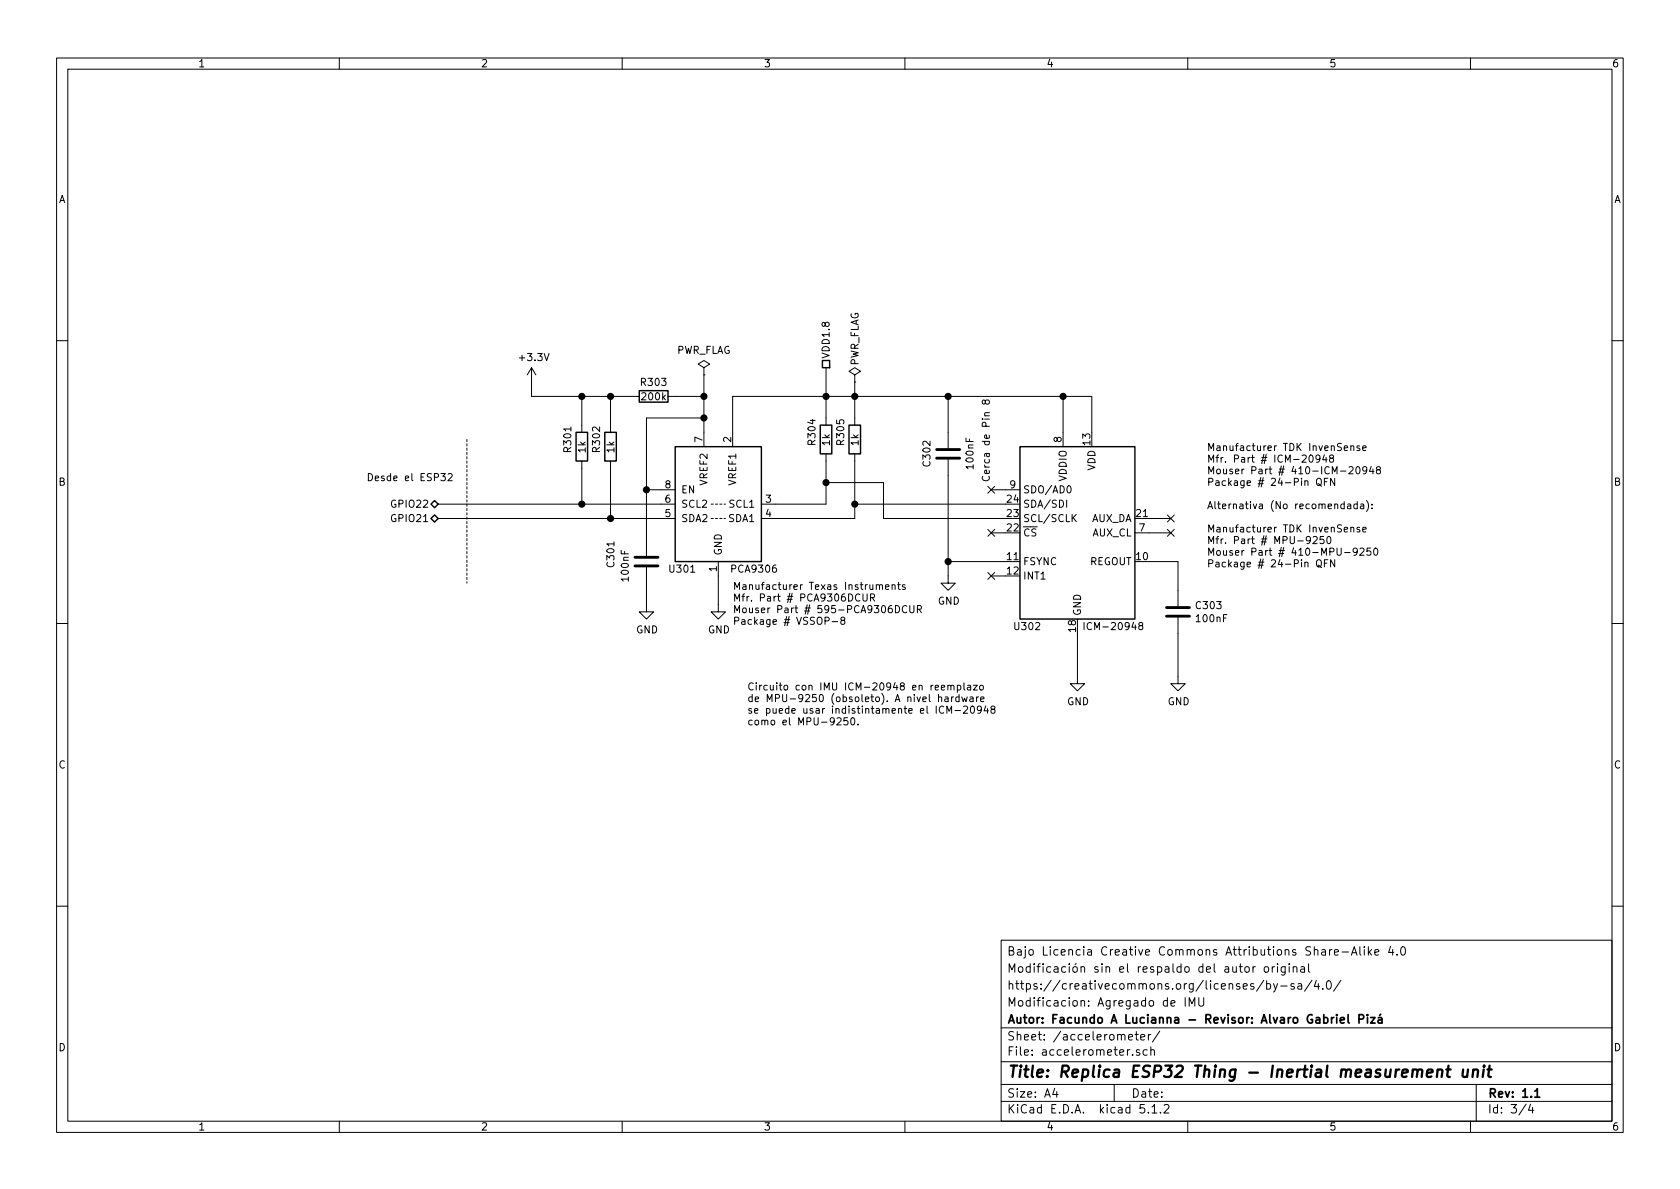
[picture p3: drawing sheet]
EESchema Schematic File Version 4
LIBS:luciannaFacundo-cache
EELAYER 29 0
EELAYER END
$Descr A4 11693 8268
encoding utf-8
Sheet 3 4
Title "Replica ESP32 Thing - Inertial measurement unit"
Date ""
Rev "1.1"
Comp "Autor: Facundo A Lucianna - Revisor: Alvaro Gabriel Pizá"
Comment1 "Modificacion: Agregado de IMU"
Comment2 "https://creativecommons.org/licenses/by-sa/4.0/"
Comment3 "Modificación sin el respaldo del autor original"
Comment4 "Bajo Licencia Creative Commons Attributions Share-Alike 4.0"
$EndDescr
$Comp
L Sensor_Motion:ICM-20948 U302
U 1 1
P 7500 3700
F 0 "U302" H 7150 3050 50  0000 C CNN
F 1 "ICM-20948" H 7750 3050 50  0000 C CNN
F 2 "Sensor_Motion:InvenSense_QFN-24_3x3mm_P0.4mm" H 7500 2700 50  0001 C CNN
F 3 "http://www.invensense.com/wp-content/uploads/2016/06/DS-000189-ICM-20948-v1.3.pdf" H 7500 3550 50  0001 C CNN
	1    7500 3700
	1    0    0    -1  
$EndComp
$Comp
L Device:R R301
U 1 1
P 4050 3100
F 0 "R301" V 3950 3050 50  0000 L CNN
F 1 "1k" V 4050 3050 50  0000 L CNN
F 2 "Resistor_SMD:R_0603_1608Metric" V 3980 3100 50  0001 C CNN
F 3 "~" H 4050 3100 50  0001 C CNN
	1    4050 3100
	1    0    0    -1  
$EndComp
$Comp
L Device:R R302
U 1 1
P 4250 3100
F 0 "R302" V 4150 3050 50  0000 L CNN
F 1 "1k" V 4250 3050 50  0000 L CNN
F 2 "Resistor_SMD:R_0603_1608Metric" V 4180 3100 50  0001 C CNN
F 3 "~" H 4250 3100 50  0001 C CNN
	1    4250 3100
	1    0    0    -1  
$EndComp
Wire Wire Line
	4900 3000 4900 2900
Wire Wire Line
	4600 3400 4500 3400
Wire Wire Line
	4500 3400 4500 2900
Wire Wire Line
	4500 2900 4900 2900
$Comp
L power:+3.3V #PWR0301
U 1 1
P 3700 2650
F 0 "#PWR0301" H 3700 2500 50  0001 C CNN
F 1 "+3.3V" H 3715 2823 50  0000 C CNN
F 2 "" H 3700 2650 50  0001 C CNN
F 3 "" H 3700 2650 50  0001 C CNN
	1    3700 2650
	1    0    0    -1  
$EndComp
Text HLabel 3050 3600 0    50   BiDi ~ 0
GPIO21
Text HLabel 3050 3500 0    50   BiDi ~ 0
GPIO22
Wire Wire Line
	5400 3500 5750 3500
Wire Wire Line
	5400 3600 5950 3600
Wire Wire Line
	7000 3500 5950 3500
Wire Wire Line
	5950 3500 5950 3600
Wire Wire Line
	7000 3600 6150 3600
Wire Wire Line
	6150 3600 6150 3350
Wire Wire Line
	6150 3350 5750 3350
Wire Wire Line
	5750 3350 5750 3500
$Comp
L power:GND #PWR0302
U 1 1
P 8200 4700
F 0 "#PWR0302" H 8200 4450 50  0001 C CNN
F 1 "GND" H 8205 4527 50  0000 C CNN
F 2 "" H 8200 4700 50  0001 C CNN
F 3 "" H 8200 4700 50  0001 C CNN
	1    8200 4700
	1    0    0    -1  
$EndComp
Wire Wire Line
	7000 3900 6600 3900
NoConn ~ 6900 4000
Wire Wire Line
	7000 4000 6900 4000
NoConn ~ 6900 3700
Wire Wire Line
	7000 3700 6900 3700
NoConn ~ 8150 3700
NoConn ~ 8150 3600
Wire Wire Line
	8150 3600 8000 3600
Wire Wire Line
	8150 3700 8000 3700
$Comp
L Device:C C303
U 1 1
P 8200 4250
F 0 "C303" H 8315 4296 50  0000 L CNN
F 1 "100nF" H 8315 4205 50  0000 L CNN
F 2 "Capacitor_SMD:C_0603_1608Metric" H 8238 4100 50  0001 C CNN
F 3 "~" H 8200 4250 50  0001 C CNN
	1    8200 4250
	1    0    0    -1  
$EndComp
Wire Wire Line
	8200 3900 8000 3900
Wire Wire Line
	8200 3900 8200 4100
Text HLabel 5750 2550 1    50   UnSpc ~ 0
VDD1.8
Wire Wire Line
	5950 2750 5750 2750
Connection ~ 5750 2750
Connection ~ 5950 2750
Wire Wire Line
	7600 2750 7400 2750
Connection ~ 7400 2750
$Comp
L power:PWR_FLAG #FLG0301
U 1 1
P 5950 2650
F 0 "#FLG0301" H 5950 2725 50  0001 C CNN
F 1 "PWR_FLAG" V 5950 2950 50  0000 C CNN
F 2 "" H 5950 2650 50  0001 C CNN
F 3 "~" H 5950 2650 50  0001 C CNN
	1    5950 2650
	1    0    0    -1  
$EndComp
Wire Wire Line
	5950 2650 5950 2750
Wire Wire Line
	5750 2750 5100 2750
Wire Wire Line
	5100 2750 5100 3000
$Comp
L Device:R R303
U 1 1
P 4550 2750
F 0 "R303" V 4450 2750 50  0000 C CNN
F 1 "200k" V 4550 2750 50  0000 C CNN
F 2 "Resistor_SMD:R_0603_1608Metric" V 4480 2750 50  0001 C CNN
F 3 "~" H 4550 2750 50  0001 C CNN
	1    4550 2750
	0    1    1    0   
$EndComp
Wire Wire Line
	4900 2900 4900 2750
Wire Wire Line
	4900 2750 4700 2750
Connection ~ 4900 2900
Wire Wire Line
	3700 2750 3700 2650
$Comp
L Device:C C302
U 1 1
P 6600 3150
F 0 "C302" V 6450 3150 50  0000 C CNN
F 1 "100nF" V 6750 3150 50  0000 C CNN
F 2 "Capacitor_SMD:C_0603_1608Metric" H 6638 3000 50  0001 C CNN
F 3 "~" H 6600 3150 50  0001 C CNN
	1    6600 3150
	1    0    0    -1  
$EndComp
Wire Wire Line
	5750 3350 5750 3200
Connection ~ 5750 3350
Wire Wire Line
	5750 2750 5750 2900
Wire Wire Line
	3700 2750 4050 2750
Wire Wire Line
	4250 3250 4250 3600
Wire Wire Line
	4250 3600 4600 3600
Wire Wire Line
	4050 3250 4050 3500
Wire Wire Line
	4050 3500 4600 3500
Wire Wire Line
	4250 2950 4250 2750
Connection ~ 4250 2750
Wire Wire Line
	4250 2750 4400 2750
Wire Wire Line
	4050 2750 4050 2950
Connection ~ 4050 2750
Wire Wire Line
	4050 2750 4250 2750
Wire Wire Line
	5750 2550 5750 2750
$Comp
L Interface:PCA9306 U301
U 1 1
P 5000 3500
F 0 "U301" H 5250 3050 50  0000 C CNN
F 1 "PCA9306" H 4750 3050 50  0000 C CNN
F 2 "Package_SO:VSSOP-8_2.3x2mm_P0.5mm" H 4600 3850 50  0001 C CNN
F 3 "http://www.ti.com/lit/ds/symlink/pca9306.pdf" H 4700 3950 50  0001 C CNN
	1    5000 3500
	-1   0    0    -1  
$EndComp
$Comp
L Device:C C301
U 1 1
P 4500 3900
F 0 "C301" V 4250 3850 50  0000 L CNN
F 1 "100nF" V 4350 3750 50  0000 L CNN
F 2 "Capacitor_SMD:C_0603_1608Metric" H 4538 3750 50  0001 C CNN
F 3 "~" H 4500 3900 50  0001 C CNN
	1    4500 3900
	1    0    0    -1  
$EndComp
$Comp
L Device:R R304
U 1 1
P 5750 3050
F 0 "R304" V 5650 3000 50  0000 L CNN
F 1 "1k" V 5750 3000 50  0000 L CNN
F 2 "Resistor_SMD:R_0603_1608Metric" V 5680 3050 50  0001 C CNN
F 3 "~" H 5750 3050 50  0001 C CNN
	1    5750 3050
	1    0    0    -1  
$EndComp
Wire Wire Line
	5950 2750 5950 2900
Connection ~ 5950 3500
Wire Wire Line
	5950 3200 5950 3500
$Comp
L Device:R R305
U 1 1
P 5950 3050
F 0 "R305" V 5850 3000 50  0000 L CNN
F 1 "1k" V 5950 3000 50  0000 L CNN
F 2 "Resistor_SMD:R_0603_1608Metric" V 5880 3050 50  0001 C CNN
F 3 "~" H 5950 3050 50  0001 C CNN
	1    5950 3050
	1    0    0    -1  
$EndComp
Wire Wire Line
	4500 3400 4500 3750
Connection ~ 4500 3400
Wire Notes Line
	4950 3500 5050 3500
Wire Notes Line
	4950 3600 5050 3600
Wire Wire Line
	7600 2750 7600 3000
Wire Wire Line
	7400 2750 7400 3000
Text Notes 6900 3350 1    50   ~ 0
Cerca de Pin 8
Wire Wire Line
	5950 2750 6600 2750
Wire Wire Line
	6600 3000 6600 2750
Connection ~ 6600 2750
Wire Wire Line
	6600 2750 7400 2750
Text Notes 5200 5050 0    50   ~ 0
Circuito con IMU ICM-20948 en reemplazo\nde MPU-9250 (obsoleto). A nivel hardware\nse puede usar indistintamente el ICM-20948\ncomo el MPU-9250.
Wire Wire Line
	3050 3500 4050 3500
Connection ~ 4050 3500
Wire Wire Line
	3050 3600 4250 3600
Connection ~ 4250 3600
Text Notes 2550 3350 0    50   ~ 0
Desde el ESP32
Wire Notes Line
	3250 3050 3250 4050
$Comp
L power:PWR_FLAG #FLG0104
U 1 1
P 4900 2600
F 0 "#FLG0104" H 4900 2675 50  0001 C CNN
F 1 "PWR_FLAG" H 4900 2773 50  0000 C CNN
F 2 "" H 4900 2600 50  0001 C CNN
F 3 "~" H 4900 2600 50  0001 C CNN
	1    4900 2600
	1    0    0    -1  
$EndComp
Wire Wire Line
	4900 2750 4900 2600
Connection ~ 4900 2750
Wire Wire Line
	6600 3300 6600 3900
NoConn ~ 6900 3400
Wire Wire Line
	6900 3400 7000 3400
Text Notes 5100 4350 0    50   ~ 0
Manufacturer Texas Instruments \nMfr. Part # PCA9306DCUR \nMouser Part # 595-PCA9306DCUR \nPackage # VSSOP-8
Text Notes 8400 3950 0    50   ~ 0
Manufacturer TDK InvenSense \nMfr. Part # ICM-20948 \nMouser Part # 410-ICM-20948 \nPackage # 24-Pin QFN\n\nAlternativa (No recomendada):\n\nManufacturer TDK InvenSense \nMfr. Part # MPU-9250  \nMouser Part # 410-MPU-9250 \nPackage # 24-Pin QFN
$Comp
L power:GND #PWR?
U 1 1
P 7500 4700
F 0 "#PWR?" H 7500 4450 50  0001 C CNN
F 1 "GND" H 7505 4527 50  0000 C CNN
F 2 "" H 7500 4700 50  0001 C CNN
F 3 "" H 7500 4700 50  0001 C CNN
	1    7500 4700
	1    0    0    -1  
$EndComp
$Comp
L power:GND #PWR?
U 1 1
P 6600 4000
F 0 "#PWR?" H 6600 3750 50  0001 C CNN
F 1 "GND" H 6605 3827 50  0000 C CNN
F 2 "" H 6600 4000 50  0001 C CNN
F 3 "" H 6600 4000 50  0001 C CNN
	1    6600 4000
	1    0    0    -1  
$EndComp
$Comp
L power:GND #PWR?
U 1 1
P 5000 4200
F 0 "#PWR?" H 5000 3950 50  0001 C CNN
F 1 "GND" H 5005 4027 50  0000 C CNN
F 2 "" H 5000 4200 50  0001 C CNN
F 3 "" H 5000 4200 50  0001 C CNN
	1    5000 4200
	1    0    0    -1  
$EndComp
$Comp
L power:GND #PWR?
U 1 1
P 4500 4200
F 0 "#PWR?" H 4500 3950 50  0001 C CNN
F 1 "GND" H 4505 4027 50  0000 C CNN
F 2 "" H 4500 4200 50  0001 C CNN
F 3 "" H 4500 4200 50  0001 C CNN
	1    4500 4200
	1    0    0    -1  
$EndComp
Wire Wire Line
	8200 4400 8200 4700
Wire Wire Line
	7500 4400 7500 4700
Wire Wire Line
	6600 4000 6600 3900
Connection ~ 6600 3900
Wire Wire Line
	4500 4200 4500 4050
Wire Wire Line
	5000 4000 5000 4200
$EndSCHEMATC
